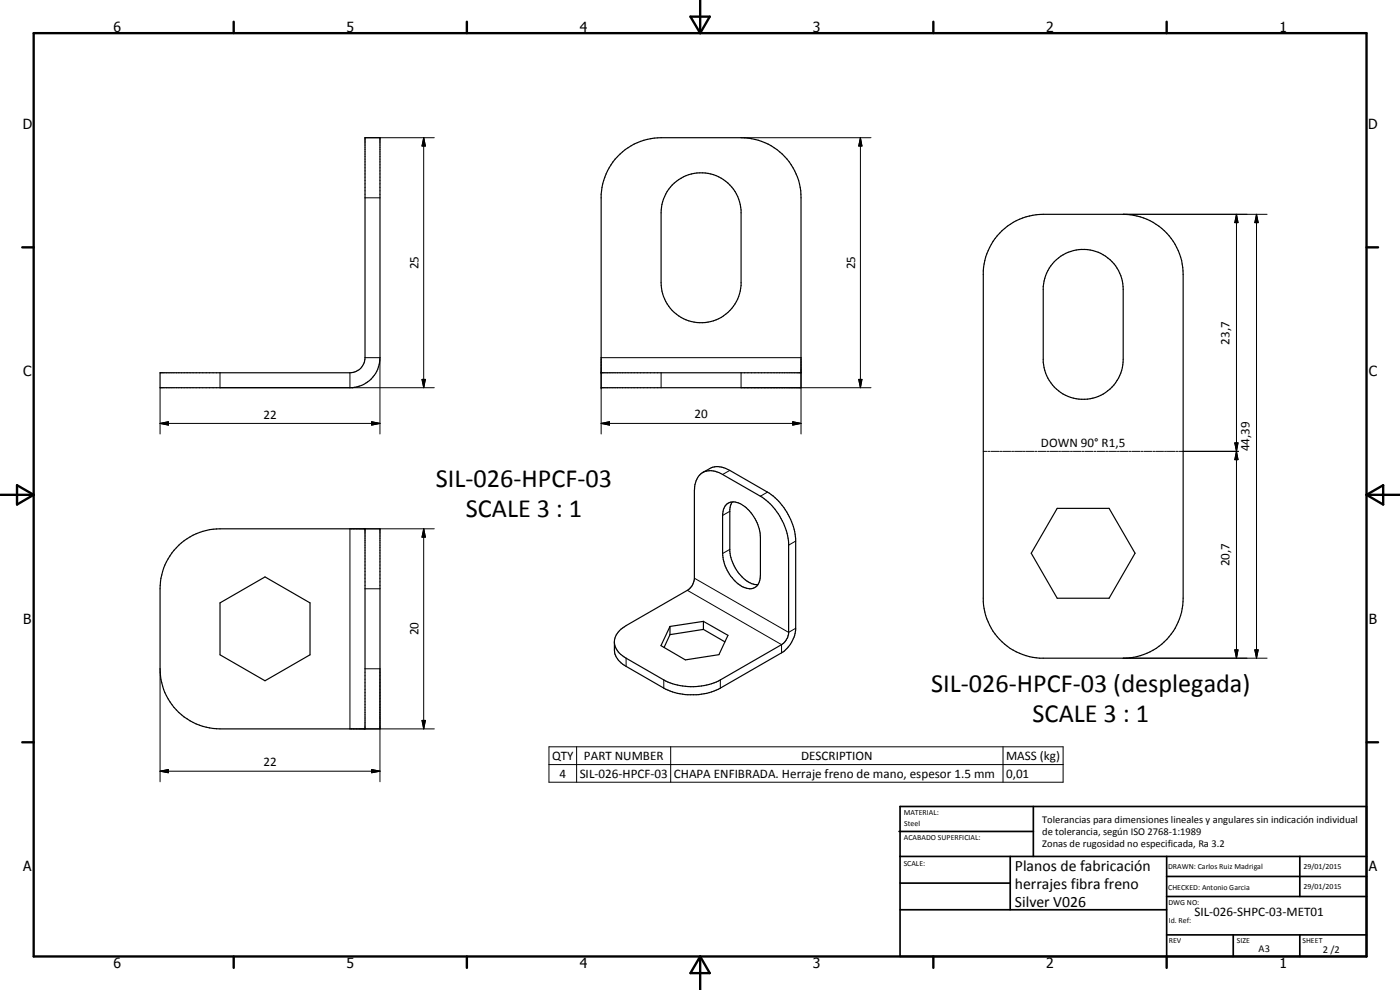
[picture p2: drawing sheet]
<svg xmlns="http://www.w3.org/2000/svg" width="420mm" height="297mm" viewBox="0 0 420 297" stroke-linecap="round" stroke-linejoin="round" font-family="sans-serif">
<g fill="none" stroke="#000" stroke-width=".35">
<path d="M109.5 41.3h4.5v66a9.1 9.1 0 0 1-8.3 9h-57.7v-4.5h57a4.5 4.5 0 0 0 4.5-4.5zM185.3 47a18 18 0 0 1 13.1-5.7h24a18 18 0 0 1 18 18.1v56.9h-60v-58a18.3 18.3 0 0 1 4.9-11.3zM201.7 55.5a12 12 0 0 1 12.8-3 12 12 0 0 1 7.9 10.5v22.7a12 12 0 0 1-12.4 11.1 12 12 0 0 1-11.6-12v-21a12.1 12.1 0 0 1 3.3-8.3zM300.7 69.2a18.1 18.1 0 0 1 12.4-4.9h24a18 18 0 0 1 18 18v97.2a18.1 18.1 0 0 1-17 18h-26.1a18.1 18.1 0 0 1-16.9-16.9v-99.3a18.5 18.5 0 0 1 5.6-12.1zM316.4 78.5a12 12 0 0 1 13.2-2.8 12 12 0 0 1 7.5 11.1v21a12 12 0 0 1-11.6 12 12 12 0 0 1-12.4-11.1v-22.7a12.2 12.2 0 0 1 3.3-7.5zM180.4 111.8h60M109.5 158.7v60M210.9 141.8a7.4 7.4 0 0 1 4.6-1.8l1.7 .3 1.8 .8 11.3 6.6a18.8 18.8 0 0 1 8.5 14v27.3a9.5 9.5 0 0 1-4.2 6.9l-18.4 10.6a18.7 18.7 0 0 1-17 0l-11.3-6.6a5.8 5.8 0 0 1-3.5-4.8v-2.7a6.3 6.3 0 0 1 3.5-4.7l18.4-10.6a4.5 4.5 0 0 0 2.1-3.3v-26.5a5.4 5.4 0 0 1 4.1-6 6.7 6.7 0 0 1 4.4 1.1l11.9 6.8a19.6 19.6 0 0 1 7.7 12.3l.2 1.4v27.2a5.2 5.2 0 0 1-2.1 3.3l-18.4 10.6a18.7 18.7 0 0 1-17 0l-11.3-6.5a6.2 6.2 0 0 1-3.5-4.7M219.7 150.6l-.7 2.3v12.5a12.4 12.4 0 0 0 6.6 9.7l1.8 .3M219.7 150.6a3.5 3.5 0 0 0-2.8 4v11.5a11.6 11.6 0 0 0 7.1 10.4 2.95 2.95 0 0 0 3.4-1.1M219.7 150.6a7.1 7.1 0 0 1 6.1 3.8 12.4 12.4 0 0 1 2.4 6.8v11.4l-.2 1.6-.6 1.2M317.3 152.5h15.6l7.7 13.5-7.7 13.5h-15.6l-7.8-13.5z"/>
<path d="M53.7 163.6a18 18 0 0 1 12.3-4.9h48v60h-48a18 18 0 0 1-18-18v-24a17.8 17.8 0 0 1 5.7-13.1zM66 180.9l13.5-7.8 13.5 7.8v15.6l-13.5 7.8-13.5-7.8zM201.1 190.4l-1.8 3.9M201.1 188v2.4M211.1 188.8l6.4 3.8M211.1 188.8l-10 1.6M211.1 186.4l7.4 4.2-2.7 5.8-10.1 1.6-7.3-4.3 2.7-5.7M211.1 186.4v2.4M211.1 186.4l-10 1.6"/>
</g>
<g fill="none" stroke="#000" stroke-width=".3">
<path d="M109.5 59.4h4.5M109.5 41.3h20.8M127.2 41.3l.5 2.5h-1.1zM127.2 41.3v75M222.4 41.3h39M258.2 41.3l.5 2.5h-1zM258.2 41.3v75M337.1 64.3h43.2M371.1 64.3l.4 2.5h-.9zM371.1 64.3v133.2M377.1 64.3l.5 2.5h-1zM377.1 64.3v133.2"/>
<path d="M48 116.3v13.9M66 111.8v4.5h64.3M105 111.8v4.5M109.5 107.3h4.5v22.9M126.6 113.8h1.1l-.5 2.5zM198.4 111.8v4.5M222.4 111.8v4.5h39M257.7 113.8h1l-.5 2.5zM48 127l2.5-.5v1.1zM48 127h66M111.5 126.5l2.5 .5-2.5 .6zM180.4 127l2.5-.5v1.1z"/>
<path d="M180.4 130.2v-22.9h60v22.9M180.4 127h60M237.9 126.5l2.5 .5-2.5 .6zM295.1 135.4h1.1M296.5 135.4h.6M297.4 135.4h2.4M300 135.4h.7M300.9 135.4h2.4M303.6 135.4h.6M304.5 135.4h2.4M307.1 135.4h.6M308 135.4h2.4"/>
<path d="M310.7 135.4h.5M311.6 135.4h2.3M314.2 135.4h.6M315.1 135.4h2.3M317.7 135.4h.6M318.6 135.4h2.4M321.3 135.4h.5M322.1 135.4h2.4M324.8 135.4h.6M325.7 135.4h2.3M328.3 135.4h.6M329.2 135.4h2.3"/>
<path d="M331.8 135.4h.6M332.7 135.4h2.4M335.4 135.4h.5M336.2 135.4h2.4M338.9 135.4h.6M339.8 135.4h2.3M342.4 135.4h.6M343.3 135.4h2.3M346 135.4h.5M346.8 135.4h2.4M349.5 135.4h.6M350.3 135.4h2.4"/>
<path d="M353 135.4h.6M353.9 135.4h17.8M370.6 132.9h.9l-.4 2.5zM371.1 135.4l.4 2.5h-.9zM127.2 158.7l.5 2.5h-1.1zM127.2 158.7v60M130.3 158.7h-25.3v60h25.3M219 141.1l-2.1 1.3M219 153.4l-2.1 1.2M230.3 147.7l-2.1 1.2M109.5 176.7h4.5M206.3 177.1l28.3 16.3v2.5"/>
<path d="M208.4 173.5l28.3 16.2 2.1-1.2M219 164.8l-2.1 1.3M238.8 162.3l-2.1 1.3M187.9 197.5v2.4M337.1 197.5h43.2M370.6 195h.9l-.4 2.5zM376.6 195h1l-.5 2.5zM48 200.7v33.9M109.5 200.7h4.5v33.9M126.6 216.2h1.1l-.5 2.5zM199.2 204v2.5M216.2 204v2.5"/>
<path d="M48 231.4l2.5-.5v1zM48 231.4h66M111.5 230.9l2.5 .5-2.5 .5zM164.7 224.1h154.4v10.6h-154.4zM164.7 229.4h154.4M173 224.1v10.6M201.3 224.1v10.6M301 224.1v10.6"/>
</g>
<g fill="#000">
<circle cx="180.4" cy="116.3" r=".18"/>
<circle cx="180.4" cy="111.8" r=".18"/>
</g>
<g fill="none" stroke="#000" stroke-width=".71">
<path d="M10.1 9.9h400v277.1h-400zM70.1 6.5v3.4M140.1 6.5v3.4M207.2 5h5.8l-2.9 4.9zM210.1 0v9.9M280.1 6.5v3.4M350.1 6.5v3.4M6.7 74.2h3.4M410.1 74.2h3.5M.1 148.5h10M5.1 145.6l5 2.9-5 2.9zM410.1 148.5h10"/>
<path d="M410.1 148.5l5-2.9v5.8zM6.7 222.7h3.4M410.1 222.7h3.5M70.1 287v3.4M140.1 287v3.4M210.1 287v10M210.1 287l2.9 5h-5.8zM280.1 287v3.4M350.1 287v3.4"/>
</g>
<g fill="none" stroke="#000" stroke-width=".51">
<path d="M269.8 249.5h40.3M270.1 242h140v45h-140zM270.1 257h140M303.2 257v16M310.1 242v15M350.1 257v30M390.1 257v12M270.1 265h33.1M270.1 273h80M350.1 269h60M350.1 263h60M350.1 280.5h60"/>
<path d="M370.1 280.5v6.5M390.1 280.5v6.5"/>
</g>
<g fill="#000">
<path d="M127.2 41.3l.5 2.5h-1.1zM258.2 41.3l.5 2.5h-1zM371.1 64.3l.4 2.5h-.9zM377.1 64.3l.5 2.5h-1zM126.6 113.8h1.1l-.5 2.5zM257.7 113.8h1l-.5 2.5zM48 127l2.5-.5v1.1zM111.5 126.5l2.5 .5-2.5 .6zM180.4 127l2.5-.5v1.1zM237.9 126.5l2.5 .5-2.5 .6zM370.6 132.9h.9l-.4 2.5zM371.1 135.4l.4 2.5h-.9z"/>
<path d="M127.2 158.7l.5 2.5h-1.1zM370.6 195h.9l-.4 2.5zM376.6 195h1l-.5 2.5zM126.6 216.2h1.1l-.5 2.5zM48 231.4l2.5-.5v1zM111.5 230.9l2.5 .5-2.5 .5z"/>
</g>
<g font-size="7.9">
<text x="130.8" y="146.1">SIL-026-HPCF-03</text>
<text x="139.8" y="155.1">SCALE 3 : 1</text>
<text x="279.5" y="207.6">SIL-026-HPCF-03 (desplegada)</text>
<text x="309.9" y="216.6">SCALE 3 : 1</text>
</g>
<g font-size="4.7">
<text x="304.6" y="261.2">Planos de fabricación</text>
<text x="304.6" y="266.6">herrajes fibra freno</text>
<text x="304.6" y="272">Silver V026</text>
</g>
<g font-size="4.2">
<text x="34" y="9.6">6</text>
<text x="104" y="9.6">5</text>
<text x="174" y="9.6">4</text>
<text x="244" y="9.6">3</text>
<text x="314" y="9.6">2</text>
<text x="384" y="9.6">1</text>
<text x="6.8" y="38.7">D</text>
<text x="410.6" y="38.7">D</text>
<text x="7" y="112.9">C</text>
<text x="410.8" y="112.9">C</text>
<text x="7" y="187.1">B</text>
<text x="410.8" y="187.1">B</text>
<text x="7" y="261.4">A</text>
<text x="410.8" y="261.4">A</text>
<text x="34" y="290.4">6</text>
<text x="104" y="290.4">5</text>
<text x="174" y="290.4">4</text>
<text x="244" y="290.4">3</text>
<text x="314" y="290.4">2</text>
<text x="384" y="290.4">1</text>
</g>
<g font-size="3.9">
<text x="125.6" y="80.9" transform="rotate(-90 125.6 80.9)">25</text>
<text x="256.7" y="80.9" transform="rotate(-90 256.7 80.9)">25</text>
<text x="369" y="103.4" transform="rotate(-90 369 103.4)">23,7</text>
<text x="79.1" y="125.6">22</text>
<text x="208.4" y="125.5">20</text>
<text x="312.4" y="134.1">DOWN 90° R1,5</text>
<text x="375" y="135.4" transform="rotate(-90 375 135.4)">44,39</text>
<text x="369" y="170" transform="rotate(-90 369 170)">20,7</text>
<text x="125.6" y="190.7" transform="rotate(-90 125.6 190.7)">20</text>
<text x="79.1" y="229.9">22</text>
<text x="165.7" y="228">QTY</text>
<text x="167.9" y="233.3">4</text>
<text x="174" y="233.3">SIL-026-HPCF-03</text>
<text x="175.2" y="228">PART NUMBER</text>
<text x="202.2" y="233.4">CHAPA ENFIBRADA. Herraje freno de mano, espesor 1.5 mm</text>
<text x="240.4" y="228">DESCRIPTION</text>
<text x="302" y="228.1">MASS (kg)</text>
<text x="302" y="233.3">0,01</text>
<text x="358.5" y="275">SIL-026-SHPC-03-MET01</text>
</g>
<g font-size="3.1">
<text x="312.7" y="246.8">Tolerancias para dimensiones lineales y angulares sin indicación individual</text>
<text x="312.7" y="250.4">de tolerancia, según ISO 2768-1:1989</text>
<text x="312.7" y="254">Zonas de rugosidad no especificada, Ra 3.2</text>
<text x="377.7" y="285.6">A3</text>
<text x="397" y="285.9">2 /2</text>
</g>
<g font-size="2.4">
<text x="271.2" y="244.4">MATERIAL:</text>
<text x="271.3" y="252">ACABADO SUPERFICIAL:</text>
<text x="271.4" y="247.9">Steel</text>
<text x="271.2" y="259.7">SCALE:</text>
<text x="350.6" y="260.8">DRAWN: Carlos Ruiz Madrigal</text>
<text x="391.2" y="260.6">29/01/2015</text>
<text x="350.6" y="267">CHECKED: Antonio Garcia</text>
<text x="391.2" y="266.7">29/01/2015</text>
<text x="350.6" y="271.4">DWG NO:</text>
<text x="350.8" y="276.9">Id. Ref:</text>
<text x="350.8" y="282.8">REV</text>
<text x="371.2" y="282.9">SIZE</text>
<text x="390.9" y="282.9">SHEET</text>
</g>
</svg>
